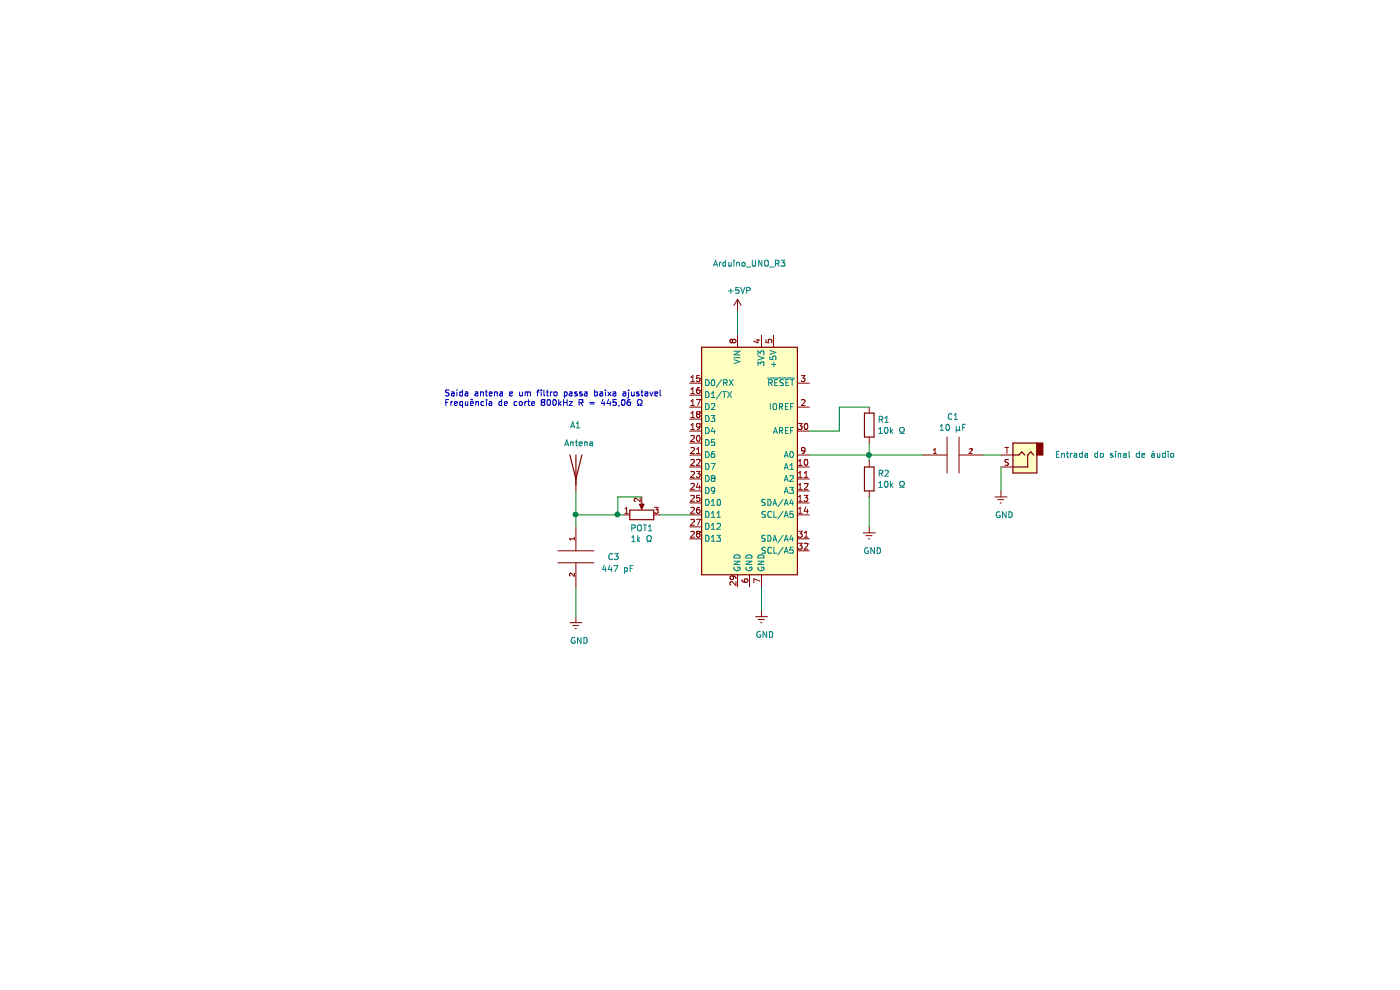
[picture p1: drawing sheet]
EESchema Schematic File Version 4
EELAYER 30 0
EELAYER END
$Descr A4 11693 8268
encoding utf-8
Sheet 1 1
Title ""
Date ""
Rev ""
Comp ""
Comment1 ""
Comment2 ""
Comment3 ""
Comment4 ""
$EndDescr
$Comp
L MCU_Module:Arduino_UNO_R3 A1
U 1 1
P 5950 3800
F 0 "A1" H 5650 5000 50  0001 C CNN
F 1 "Arduino_UNO_R3" H 5950 5400 50  0000 C CNN
F 2 "Module:Arduino_UNO_R3" H 5950 3800 50  0001 C CIN
F 3 "https://www.arduino.cc/en/Main/arduinoBoardUno" H 5950 3800 50  0001 C CNN
	1    5950 3800
	1    0    0    -1  
$EndComp
$Comp
L Device:Antenna A1
U 1 1
P 4500 3900
F 0 "A1" H 4450 4250 50  0000 L CNN
F 1 "Antena" H 4400 4100 50  0000 L CNN
F 2 "" H 4500 3900 50  0001 C CNN
F 3 "~" H 4500 3900 50  0001 C CNN
	1    4500 3900
	1    0    0    -1  
$EndComp
$Comp
L Device:R R1
U 1 1
P 6950 3550
F 0 "R1" H 7020 3596 50  0000 L CNN
F 1 "10k Ω" H 7020 3505 50  0000 L CNN
F 2 "" V 6880 3550 50  0001 C CNN
F 3 "~" H 6950 3550 50  0001 C CNN
	1    6950 3550
	1    0    0    -1  
$EndComp
$Comp
L pspice:CAP C1
U 1 1
P 7650 3800
F 0 "C1" V 7965 3800 50  0000 C CNN
F 1 "10 μF" V 7874 3800 50  0000 C CNN
F 2 "" H 7650 3800 50  0001 C CNN
F 3 "~" H 7650 3800 50  0001 C CNN
	1    7650 3800
	0    -1   -1   0   
$EndComp
$Comp
L Connector:AudioJack2 J?
U 1 1
P 8250 3800
F 0 "J?" V 8328 3670 50  0001 R CNN
F 1 "Entrada do sinal de áudio" H 8000 3800 50  0000 R CNN
F 2 "" H 8250 3800 50  0001 C CNN
F 3 "~" H 8250 3800 50  0001 C CNN
	1    8250 3800
	-1   0    0    1   
$EndComp
$Comp
L Device:R R2
U 1 1
P 6950 4000
F 0 "R2" H 7020 4046 50  0000 L CNN
F 1 "10k Ω" H 7020 3955 50  0000 L CNN
F 2 "" V 6880 4000 50  0001 C CNN
F 3 "~" H 6950 4000 50  0001 C CNN
	1    6950 4000
	1    0    0    -1  
$EndComp
$Comp
L power:+5VP #PWR?
U 1 1
P 5850 2600
F 0 "#PWR?" H 5850 2450 50  0001 C CNN
F 1 "+5VP" H 5865 2773 50  0000 C CNN
F 2 "" H 5850 2600 50  0001 C CNN
F 3 "" H 5850 2600 50  0001 C CNN
	1    5850 2600
	1    0    0    -1  
$EndComp
Wire Wire Line
	5850 2800 5850 2600
Wire Wire Line
	6950 3700 6950 3800
Connection ~ 6950 3800
Wire Wire Line
	6950 3800 6950 3850
Wire Wire Line
	8050 3800 7900 3800
$Comp
L power:GNDREF GND
U 1 1
P 8050 4100
F 0 "GND" H 8000 3900 50  0000 L CNN
F 1 "GNDREF" H 8055 3927 50  0001 C CNN
F 2 "" H 8050 4100 50  0001 C CNN
F 3 "" H 8050 4100 50  0001 C CNN
	1    8050 4100
	1    0    0    -1  
$EndComp
Wire Wire Line
	8050 4100 8050 3900
Wire Wire Line
	6450 3800 6950 3800
Wire Wire Line
	6450 3600 6700 3600
Wire Wire Line
	6700 3600 6700 3400
Wire Wire Line
	6700 3400 6950 3400
Wire Wire Line
	6950 3800 7400 3800
$Comp
L power:GNDREF GND
U 1 1
P 6950 4400
F 0 "GND" H 6900 4200 50  0000 L CNN
F 1 "GNDREF" H 6955 4227 50  0001 C CNN
F 2 "" H 6950 4400 50  0001 C CNN
F 3 "" H 6950 4400 50  0001 C CNN
	1    6950 4400
	1    0    0    -1  
$EndComp
Wire Wire Line
	6950 4150 6950 4400
$Comp
L power:GNDREF GND
U 1 1
P 6050 5100
F 0 "GND" H 6000 4900 50  0000 L CNN
F 1 "GNDREF" H 6055 4927 50  0001 C CNN
F 2 "" H 6050 5100 50  0001 C CNN
F 3 "" H 6050 5100 50  0001 C CNN
	1    6050 5100
	1    0    0    -1  
$EndComp
Wire Wire Line
	6050 5100 6050 4900
$Comp
L pspice:CAP C3
U 1 1
P 4500 4650
F 0 "C3" H 4815 4650 50  0000 C CNN
F 1 "447 pF" H 4850 4550 50  0000 C CNN
F 2 "" H 4500 4650 50  0001 C CNN
F 3 "~" H 4500 4650 50  0001 C CNN
	1    4500 4650
	1    0    0    -1  
$EndComp
$Comp
L power:GNDREF GND
U 1 1
P 4500 5150
F 0 "GND" H 4450 4950 50  0000 L CNN
F 1 "GNDREF" H 4505 4977 50  0001 C CNN
F 2 "" H 4500 5150 50  0001 C CNN
F 3 "" H 4500 5150 50  0001 C CNN
	1    4500 5150
	1    0    0    -1  
$EndComp
Wire Wire Line
	4500 4900 4500 5150
$Comp
L Device:R_POT POT1
U 1 1
P 5050 4300
F 0 "POT1" V 4935 4300 50  0000 C CNN
F 1 "1k Ω" V 4844 4300 50  0000 C CNN
F 2 "" H 5050 4300 50  0001 C CNN
F 3 "~" H 5050 4300 50  0001 C CNN
	1    5050 4300
	0    -1   -1   0   
$EndComp
Wire Wire Line
	5200 4300 5450 4300
Wire Wire Line
	4900 4300 4850 4300
Wire Wire Line
	4500 4100 4500 4300
Connection ~ 4500 4300
Wire Wire Line
	5050 4150 4850 4150
Wire Wire Line
	4850 4150 4850 4300
Connection ~ 4850 4300
Wire Wire Line
	4850 4300 4500 4300
Wire Wire Line
	4500 4300 4500 4400
Text Notes 3400 3400 0    50   ~ 0
Saída antena e um filtro passa baixa ajustavel\nFrequência de corte 800kHz R = 445,06 Ω
$EndSCHEMATC
